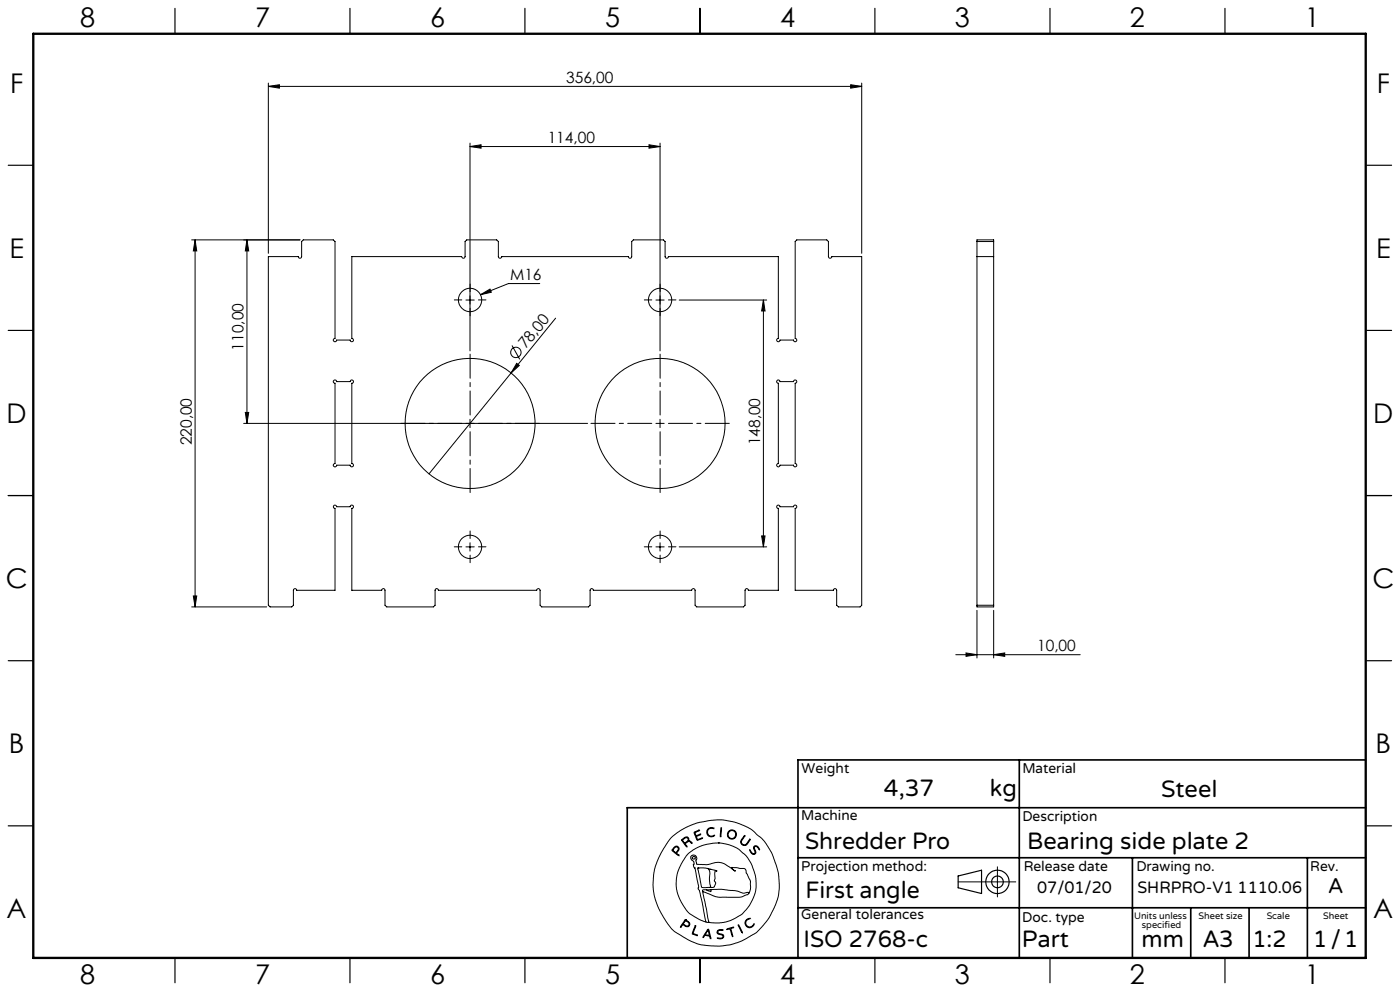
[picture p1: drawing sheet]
<svg xmlns="http://www.w3.org/2000/svg" width="420mm" height="297mm" viewBox="0 0 420 297" stroke-linecap="round" stroke-linejoin="round" font-family="sans-serif">
<g fill="none" stroke="#000" stroke-width=".3">
<path d="M80.5 25.9l3.3-.5v1zM80.5 24.9v51M80.5 25.9h178M255.2 25.4l3.3 .5-3.3 .5zM258.5 24.9v51M141 43.9l3.3-.5v1zM141 42.9v62.3M141 43.9h57M194.7 43.4l3.3 .5-3.3 .5zM198 42.9v62.3M57.5 71.9h32.5M58.5 71.9l.5 3.3h-1z"/>
<path d="M58.5 71.9v110M74.1 71.9l.5 3.3h-1zM74.1 71.9v55M80.5 76.9h9a.49 .49 0 0 0 .5 .5 .49 .49 0 0 0 .5-.5v-4.5l.5-.5h9l.5 .5v29a.5 .5 0 0 0-.5 .5 .5 .5 0 0 0 .5 .5 .5 .5 0 0 0 .5-.5h4.1a.49 .49 0 0 0 .5 .5 .49 .49 0 0 0 .4-.5 .49 .49 0 0 0-.4-.5v-24.5h32.9a.51 .51 0 0 0 .5 .5 .51 .51 0 0 0 .5-.5v-4.5l.5-.5h9l.5 .5v4.5a.51 .51 0 0 0 .5 .5 .51 .51 0 0 0 .5-.5h38a.49 .49 0 0 0 .5 .5 .49 .49 0 0 0 .5-.5v-4.5l.5-.5h9l.5 .5v4.5a.49 .49 0 0 0 .5 .5 .49 .49 0 0 0 .5-.5h33v24.5a.5 .5 0 0 0-.5 .5 .5 .5 0 0 0 .5 .5 .5 .5 0 0 0 .5-.5h4.1a.5 .5 0 0 0 .4 .5 .5 .5 0 0 0 .5-.5 .5 .5 0 0 0-.5-.5v-29l.5-.5h9l.5 .5v4.5a.51 .51 0 0 0 .5 .5 .51 .51 0 0 0 .6-.5h8.9v104.5l-.5 .5h-6.5l-.5-.5v-4.5a.5 .5 0 0 0-.5-.5 .5 .5 0 0 0-.5 .5h-11.5v-24.5a.5 .5 0 0 0 .5-.5 .5 .5 0 0 0-.5-.5 .5 .5 0 0 0-.4 .5h-4.1a.5 .5 0 0 0-.5-.5 .5 .5 0 0 0-.5 .5 .5 .5 0 0 0 .5 .5v24.5h-9a.5 .5 0 0 0-.5-.5 .5 .5 0 0 0-.5 .5v4.5l-.5 .5h-14l-.5-.5v-4.5a.51 .51 0 0 0-.5-.5 .51 .51 0 0 0-.5 .5h-29.5a.5 .5 0 0 0-.5-.5 .5 .5 0 0 0-.5 .5v4.5l-.5 .5h-14l-.5-.5v-4.5a.51 .51 0 0 0-.5-.5 .51 .51 0 0 0-.5 .5h-29.5a.5 .5 0 0 0-.5-.5 .5 .5 0 0 0-.5 .5v4.5l-.5 .5h-14l-.5-.5v-4.5a.5 .5 0 0 0-.5-.5 .5 .5 0 0 0-.5 .5h-8.9v-24.5a.5 .5 0 0 0 .4-.5 .5 .5 0 0 0-.4-.5 .5 .5 0 0 0-.5 .5h-4.1a.5 .5 0 0 0-.5-.5 .5 .5 0 0 0-.5 .5 .5 .5 0 0 0 .5 .5v24.5h-11.5a.5 .5 0 0 0-.5-.5 .5 .5 0 0 0-.5 .5v4.5l-.5 .5h-6.5l-.5-.5zM293.1 71.9h5v110h-5zM293.1 76.9h5M293.1 72.4h5M139.8 89.9h2.5M144.1 88.3l2.9-1.7 .4 1zM161.9 85h-9.4l-8.4 3.3M166.7 95.4l-13.4 16.4M196.8 89.9h2.4"/>
<path d="M203.8 89.9h26.2M229 89.9l.5 3.3h-1zM229 89.9v74M100.2 114l.5-.1 .3 .5h4.1a.5 .5 0 0 1 .5-.5 .5 .5 0 0 1 .4 .5 .5 .5 0 0 1-.4 .5v24a.5 .5 0 0 1 .4 .5 .5 .5 0 0 1-.4 .5 .5 .5 0 0 1-.5-.5h-4.1a.5 .5 0 0 1-.5 .5 .5 .5 0 0 1-.5-.5 .5 .5 0 0 1 .5-.5v-24l-.5-.3zM153.3 111.8l-24.6 30.2M153.6 103.5l2.3 4.2M155 108.9l.8 .6-2.5 2.3zM233.2 114l.5-.1 .3 .5h4.1a.5 .5 0 0 1 .4-.5 .5 .5 0 0 1 .5 .5 .5 .5 0 0 1-.5 .5v24a.5 .5 0 0 1 .5 .5 .5 .5 0 0 1-.5 .5 .5 .5 0 0 1-.4-.5h-4.1a.5 .5 0 0 1-.5 .5 .5 .5 0 0 1-.5-.5 .5 .5 0 0 1 .5-.5v-24l-.5-.3zM73.1 126.9h103.2M73.6 123.6h1l-.5 3.3zM141 125.7v2.5M196.8 126.9h2.4"/>
<path d="M198 125.7v2.5M58 178.6h1l-.5 3.3zM139.8 163.9h2.5M141 162.7v2.5M196.8 163.9h2.4M198 162.7v2.5M203.8 163.9h26.2M228.5 160.6h1l-.5 3.3zM57.5 181.9h22.5M286.7 196.2h37.4M289.8 195.7l3.3 .5-3.3 .5zM293.1 181.4h5"/>
<path d="M293.1 182.9v14.3M298.1 196.2l3.3-.5v1zM298.1 182.9v14.3M201.3 251.1l2.8-2.2 4.5-2.1 4.8-1 3.2-.1 3.7 .7 3.3 1.2 2 1.1 2.8 2.4 1.5 1.8 1.8 3.2 1.8 5.3 .3 3.5-.2 3-.8 2.8-1.7 3.7-1.8 2.5a16.5 16.5 0 0 1-6.7 5l-3.3 1.2-2.9 .4h-3.4l-2.9-.4-3.7-1.5-3.8-2.3-1.1-.9-1.2-1.6-2.3-3.7-1.2-2.8-.6-2.2-.3-3.1 .3-3.5 .9-3.2 2-4zM202 254.1l.7-.5 .6 .1 .4 .6-.1 .6a.64 .64 0 0 0-.3 1.1l.4 .5-1.7-1.2a.52 .52 0 0 1-.4-.5 .52 .52 0 0 1 .4-.6zM202.4 254l.4-.2 .5 .1 .2 .5-.2 .4a.73 .73 0 0 1-.7 .6 .73 .73 0 0 1-.7-.7zM204.5 251.6l1.1-.7h.6l.4 .3 .1 .8 .6 .2 .3 .5-.8-.5-.6 .2a.61 .61 0 0 0-.6 .5 .61 .61 0 0 0 .5 .7l-.1 .3-1.5-2zM204.8 251.7l.8-.6h.6l.2 .6-.5 .6a.52 .52 0 0 1-.6 .3 .52 .52 0 0 1-.4-.5zM208.2 249.4l1.7-.6-1 .5a.57 .57 0 0 0-.2 .9 .57 .57 0 0 0 .9 0l.6-.2-.8 .5a.46 .46 0 0 0-.5 .4 .46 .46 0 0 0 .3 .5l.1 .2 1.5-.5-1.7 .7zM212.3 248.5l.8-.5 1 .2 .1 .2-.9-.2-.7 .3-.3 .5v.7l.1 .4 .6 .4 1.3-.2a.53 .53 0 0 1-.3 .5 .53 .53 0 0 1-.5 0l-.9-.2-.4-.4-.2-1zM215.5 252.6l2.7 .4 3 1.2 2.3 1.9 .9 1.2 1.3 2.2 1.1 3.8-.1 3.5-.8 2.5a11.7 11.7 0 0 1-8.9 7.2l-2.6 .1-1.7-.2M215.5 252.6l-4.1 .6-3.4 1.5-2.1 1.8-2.1 3.5-.5 1.4-.4 2 .1 3 .9 2.9 2 3.4a9.1 9.1 0 0 0 4 2.9l1.9 .8"/>
<path d="M215.5 252.6h.1M216.3 248.1h.2v.6l-.2 1.9-.2 .2zM223.3 250.5l.1-.1 .1 .2-1.1 1.6 .2 .7 .7 .3a3.3 3.3 0 0 0 1.7-1.7v.2l-1 1.5-.4 .2-.7-.1-.6-.5-.1-.6zM224.9 254.7l.7 .9 .5 .3 .4-.3-.4-1.4 .2-.6h.9l.7 1-.1 .1-.9-1-.5 .1-.1 .4 .5 1.4-.6 .5-.9-.5zM299.2 259.8v9M205.6 275.6l-1.4 2-.1 .2h.2a.69 .69 0 0 1 .6-.6 .69 .69 0 0 1 .8 .4l.9 .1 .3-.9-1.3-1.2M205.6 275.6h.1M205.6 275.9l-.3 .5M205.7 275.9l1 .9-.1 .6-.6 .1a.7 .7 0 0 1-.9-.9l.2-.2M205.7 275.9h.1M208.5 277.5l.2-.1v.2l-.5 1.4a.56 .56 0 0 0-.2 .7 .56 .56 0 0 0 .7 .3l.5 .4-1.6-.6zM209.3 260.2l2.3-.1 3.1 .8 .4 .3a.35 .35 0 0 0-.5-.2 .35 .35 0 0 0-.1 .5v1.8l-.2 .7 .4 .8-.4 1-.5 .2h-2.6a.85 .85 0 0 1-.8-.2 .85 .85 0 0 1-.1-.9z"/>
<path d="M209.4 260.1h.1M210.8 267.2l1.9 9.2M210.8 267.2l3.7 1.5 1.3 .2h6.3l2.1-.8 .4-.3M211.8 276.4h.9M211.9 266.7h-1.1v.5M212.1 260.2a2.12 2.12 0 0 1 .8 2.7v1.9l.3 .9-.3 .2M212.3 278.6l.1-.1a4.3 4.3 0 0 1 .9 2.6v.2h-.2a.74 .74 0 0 0-.8-.8l-.2-.1a.82 .82 0 0 0-1.1 .6l-.1-.3zM212.3 278.9l.4 .9a.4 .4 0 0 1-.1 .6 .4 .4 0 0 1-.6-.2l-.4-.1zM212.4 278.9h.1M212.7 276.4h.1M213 260.6h.1M213.3 266.6l3.2-.1 4.2 .4 2.3 .8 1.1-.2a.3 .3 0 0 1 .4-.1 .3 .3 0 0 1 .1 .4"/>
<path d="M213.3 266.6v.6l-1.4-.5M213.3 266.6l-1.4 .1M215.3 278.9l.6-.3 1 .1v.2h-1.4l-.2 .6 .3 .2 1.4 .5 .1 .5-.2 .4-.6 .3-1.1-.2h1.1l.6-.5-.3-.5-1.4-.5-.1-.4zM218 278.4l2.1-.5-.8 .4 .5 2.4-.8-2.3-.8 .2zM221.5 277.2l1.2 2.2v.2zM221.5 277.1h.1M224 275.6l.7-.4 .3 .1-.8 .4-.4 .6v.6l.5 .7 .9 .2 .9-.9a.41 .41 0 0 1 .1 .5 .41 .41 0 0 1-.4 .2l-1 .5-.9-.5-.4-1.1zM224.6 267.8l.5-1.4v-2.3l-1.7-3.8-3.9-.3 .3 .5 .8 .6h-.1l-3.1-2.2-1.7-.5-3.6 .7-3-.1-.3-.9 .3-.8-.3-.7-.6-.3-.7 .1-.3 .4v.4l1 1.1-.1 1.4 .4 .5 1.1 5.4-.2 .8 .4 .4 .3 1.1 1.7 8.5M287.4 264.3h17.3"/>
<circle cx="141" cy="89.9" r="3.5"/>
<circle cx="198" cy="89.9" r="3.5"/>
<circle cx="154.8" cy="105.6" r="1.55"/>
<circle cx="141" cy="126.9" r="19.5"/>
<circle cx="198" cy="126.9" r="19.5"/>
<circle cx="141" cy="163.9" r="3.5"/>
<circle cx="198" cy="163.9" r="3.5"/>
<circle cx="208.1" cy="257.1" r=".44"/>
<circle cx="219.5" cy="250.1" r="1.17"/>
<circle cx="219.6" cy="250.1" r="1.38"/>
</g>
<g fill="none" stroke="#000" stroke-width=".35">
<path d="M52.5 2.5v7.5M105 2.5v7.5M157.5 2.5v7.5M210 2.5v7.5M262.5 2.5v7.5M315 2.5v7.5M367.5 2.5v7.5M2.5 49.5h7.5M410 49.5h7.5M2.5 99h7.5M410 99h7.5M2.5 148.5h7.5"/>
<path d="M410 148.5h7.5M2.5 198h7.5M410 198h7.5M2.5 247.5h7.5M410 247.5h7.5M287.4 262.5l7.1-1.7v7l-7.1-1.7zM52.5 287v7.5M105 287v7.5M157.5 287v7.5M210 287v7.5M262.5 287v7.5M315 287v7.5"/>
<path d="M367.5 287v7.5"/>
<circle cx="299.2" cy="264.3" r="3.5"/>
<circle cx="299.2" cy="264.3" r="1.75"/>
</g>
<path d="M138.5 126.9h-18.2M141 124.4v-18.3M141 129.4v18.2M143.5 126.9h18.3M195.5 126.9h-18.2M198 124.4v-18.3M198 129.4v18.2M200.5 126.9h18.3" fill="none" stroke="#000" stroke-width=".3" stroke-dasharray="15.2 1.3 1.3 1.3" stroke-dashoffset="8"/>
<g fill="none" stroke="#000" stroke-width=".3" stroke-dasharray="15.2 1.3 1.3 1.3">
<path d="M138.5 89.9h-2.2M141 87.4v-2.3M141 92.4v2.2M143.5 89.9h2.3M195.5 89.9h-2.2M198 87.4v-2.3M198 92.4v2.2M200.5 89.9h2.3M138.5 163.9h-2.2M141 161.4v-2.3M141 166.4v2.2M143.5 163.9h2.3"/>
<path d="M195.5 163.9h-2.2M198 161.4v-2.3M198 166.4v2.2M200.5 163.9h2.3"/>
</g>
<path d="M305.8 227.7v59.2M409.7 227.7h-170.3v59.2M239.4 257.1h170.3M339.7 257.1v29.9M392.2 257.1v29.8M409.7 242.1h-221.5v45M239.4 272.1h170.3M357.2 272.1v14.8M374.7 272.1v14.8" fill="none" stroke="#000" stroke-width=".5"/>
<path d="M10 10.1h399.7v277h-399.7z" fill="none" stroke="#000" stroke-width=".7"/>
<g fill="#000">
<path d="M144.1 88.3l2.9-1.7 .4 1zM155 108.9l.8 .6-2.5 2.3z"/>
<path d="M141 43.9l3.3-.5v1zM194.7 43.4l3.3 .5-3.3 .5zM80.5 25.9l3.3-.5v1zM255.2 25.4l3.3 .5-3.3 .5z"/>
<path d="M58.5 71.9l.5 3.3h-1zM58 178.6h1l-.5 3.3zM229 89.9l.5 3.3h-1zM228.5 160.6h1l-.5 3.3z"/>
<path d="M73.6 123.6h1l-.5 3.3zM74.1 71.9l.5 3.3h-1z"/>
<path d="M298.1 196.2l3.3-.5v1zM289.8 195.7l3.3 .5-3.3 .5z"/>
</g>
<g font-size="8.1">
<text x="24" y="8">8</text>
<text x="76.5" y="8">7</text>
<text x="129" y="8">6</text>
<text x="181.5" y="8">5</text>
<text x="234" y="8">4</text>
<text x="286.5" y="8">3</text>
<text x="339" y="8">2</text>
<text x="391.5" y="8">1</text>
<text x="3" y="27.7">F</text>
<text x="413" y="27.7">F</text>
<text x="2.8" y="77.2">E</text>
<text x="412.8" y="77.2">E</text>
<text x="2" y="126.7">D</text>
<text x="412" y="126.7">D</text>
<text x="1.7" y="176.2">C</text>
<text x="411.7" y="176.2">C</text>
<text x="2.7" y="225.7">B</text>
<text x="412.7" y="225.7">B</text>
<text x="2" y="275.2">A</text>
<text x="412" y="275.2">A</text>
<text x="24" y="295">8</text>
<text x="76.5" y="295">7</text>
<text x="129" y="295">6</text>
<text x="181.5" y="295">5</text>
<text x="234" y="295">4</text>
<text x="286.5" y="295">3</text>
<text x="339" y="295">2</text>
<text x="391.5" y="295">1</text>
</g>
<g font-size="7.1">
<text x="265.2" y="238.5">4,37</text>
<text x="297" y="238.5">kg</text>
<text x="348.3" y="239">Steel</text>
<text x="241.5" y="254.4">Shredder Pro</text>
<text x="308.1" y="254.4">Bearing side plate 2</text>
<text x="241.6" y="269.2">First angle</text>
<text x="241.1" y="283.7">ISO 2768-c</text>
<text x="306.6" y="283.9">Part</text>
<text x="342.5" y="283.9">mm</text>
<text x="360.9" y="283.8">A3</text>
<text x="375.7" y="283.9">1:2</text>
<text x="393.9" y="283.9">1/1</text>
</g>
<text font-size="6.3" x="398.5" y="267.7">A</text>
<g font-size="4.9">
<text x="311.2" y="267.6">07/01/20</text>
<text x="341.2" y="267.6">SHRPRO-V1 1110.06</text>
</g>
<g font-size="4.7">
<text x="169.8" y="24.9">356,00</text>
<text x="164.3" y="42.9">114,00</text>
<text x="153" y="83.9">M16</text>
<text x="73.1" y="105.1" transform="rotate(-90 73.1 105.1)">110,00</text>
<text x="157.7" y="104.7" transform="rotate(-51 157.7 104.7)">78,00</text>
<text x="57.5" y="133.5" transform="rotate(-90 57.5 133.5)">220,00</text>
<text x="228" y="133.5" transform="rotate(-90 228 133.5)">148,00</text>
<text x="311.1" y="195.2">10,00</text>
</g>
<g font-size="4.2">
<text x="240.5" y="231.7">Weight</text>
<text x="306.7" y="231.7">Material</text>
<text x="240.4" y="245.9">Machine</text>
<text x="306.7" y="246.1">Description</text>
<text x="240.4" y="261.1">Projection method:</text>
<text x="307.1" y="261">Release date</text>
<text x="340.9" y="261">Drawing no.</text>
<text x="393.1" y="261">Rev.</text>
<text x="240.4" y="275.6">General tolerances</text>
<text x="306.7" y="276.2">Doc. type</text>
</g>
<g font-size="2.8">
<text x="340.2" y="275.3">Units unless</text>
<text x="359.6" y="275.3">Sheet size</text>
<text x="380" y="275.3">Scale</text>
<text x="396.9" y="275.3">Sheet</text>
<text x="342.6" y="278.2">specified</text>
</g>
</svg>
